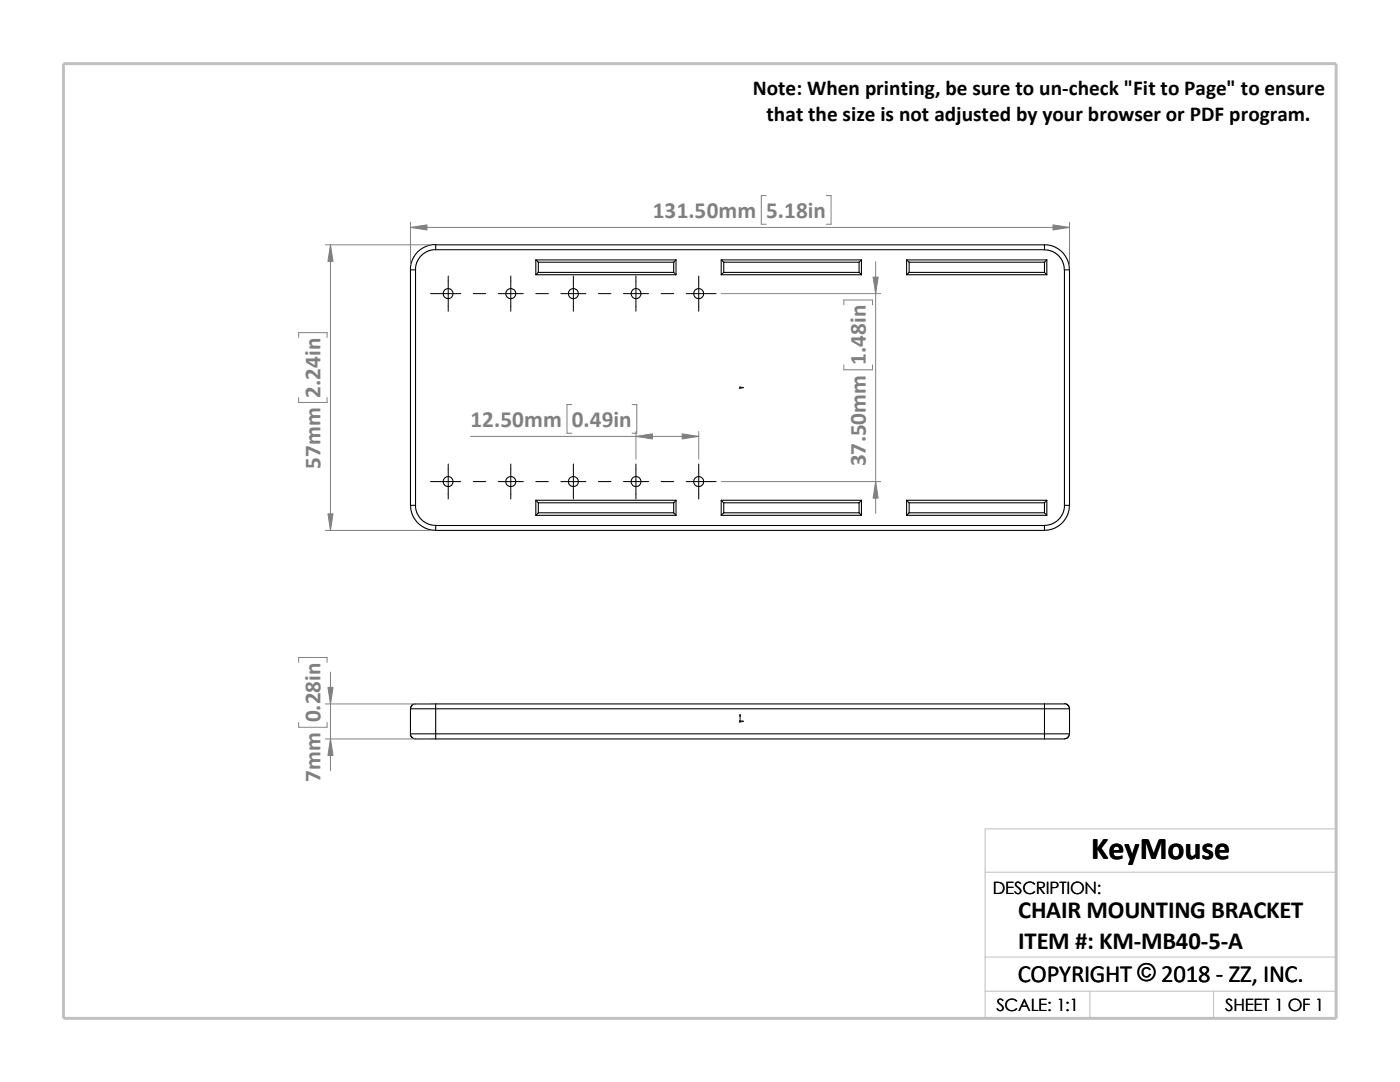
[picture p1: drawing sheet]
<svg xmlns="http://www.w3.org/2000/svg" width="279mm" height="216mm" viewBox="0 0 279 216" stroke-linecap="round" stroke-linejoin="round" font-family="sans-serif">
<path d="M196.6 174h70.1M196.6 197.8h70.1M196.6 191h70.1M217.5 197.8v5.4M242.2 197.8v5.4M26.8 203.2h239.9v-37.8h-70.1v37.8" fill="none" stroke="#c0c0c0" stroke-width=".2"/>
<path d="M12.7 12.7h254v190.5h-254z" fill="none" stroke="#c0c0c0" stroke-width=".59"/>
<g fill="none" stroke="#000" stroke-width=".21">
<path d="M81.9 53.8h1M81.9 53.8v47h1M82.9 53.8v47M87 49.8l-1.5 .2-1.4 1-1 1.4-.2 1.4M87 48.8l-1.8 .3-.9 .4-.9 .7-.8 1-.4 .9-.3 1.7M106.9 51.9l.5 .4M106.9 51.9h28M106.9 54.8h28M106.9 51.9v2.9M107.4 52.3h27.1M107.4 54.4h27.1M107.4 52.3v2.1"/>
<path d="M107.4 54.4l-.5 .4M134.5 54.4l.4 .4M134.5 52.3v2.1M134.9 51.9l-.4 .4M134.9 51.9v2.9M143.9 51.9h28M143.9 54.8h28M143.9 51.9v2.9M143.9 51.9l.5 .4M144.4 52.3v2.1M144.4 52.3h27M144.4 54.4h27"/>
<path d="M144.4 54.4l-.5 .4M171.4 52.3v2.1M171.5 54.4l.4 .4M171.9 51.9l-.5 .4M171.9 51.9v2.9M180.9 51.9l.5 .4M180.9 51.9v2.9M180.9 51.9h28M180.9 54.8h28M181.4 54.4l-.5 .4M181.4 52.3v2.1M181.4 52.3h27"/>
<path d="M181.4 54.4h27M208.4 54.4l.5 .4M208.4 48.9v.9h-121.4M208.4 48.9h.9l1.1 .3 1.1 .7 .7 .6 1 1.7 .2 1.6M208.4 48.9h-121.4v.9M208.4 52.3v2.1M208.4 49.9h.8l.8 .3 1.2 .8 .9 1.2 .3 1.6M208.9 51.9v2.9M208.9 51.9l-.5 .4M212.4 53.8h1v47M212.4 53.8v47h1M106.9 99.8l.5 .5"/>
<path d="M106.9 99.8h28M106.9 99.8v3M134.9 99.8l-.4 .5M134.9 99.8v3M143.9 99.8h28M143.9 99.8v3M143.9 99.8l.5 .5M171.9 99.8l-.5 .5M171.9 99.8v3M180.9 99.8l.5 .5M180.9 99.8h28M180.9 99.8v3"/>
<path d="M208.9 99.8v3M208.9 99.8l-.5 .5M82 100.8v.9l.3 1 .9 1.5 1 .8 .8 .5 2 .3M82.9 100.8l.2 1.4 1 1.5 1.4 .9 1.5 .2M106.9 102.8h28M107.4 100.3v2M107.4 100.3h27.1M107.4 102.3h27.1M107.4 102.3l-.5 .5M134.5 102.3l.4 .5M134.5 100.3v2M143.9 102.8h28"/>
<path d="M144.4 100.3v2M144.4 100.3h27M144.4 102.3h27M144.4 102.3l-.5 .5M171.4 100.3v2M171.5 102.3l.4 .5M180.9 102.8h28M181.4 102.3l-.5 .5M181.4 100.3v2M181.4 100.3h27M181.4 102.3h27M208.4 102.3l.5 .5"/>
<path d="M208.4 104.9v.9h-121.4M208.4 104.9h-121.4v.9M208.4 100.3v2M212.5 100.8l-.3 1.4-.9 1.5-1.5 .9-1.4 .3M213.4 100.8l-.3 1.9-.7 1.2-.7 .7-1.7 1-1.6 .2M81.9 146.4l.1 .6 .6 .4h4.4M81.9 146.4h5.1M87 140.5h-4.4l-.5 .3-.1 .6M87 140.5v.9M87 146.4v1M87 141.4h-5.1v5M87 140.5h121.4"/>
<path d="M87 141.4h121.4M87 141.4v5M87 146.4h121.4M87 147.4h121.4M208.4 141.4h5M208.4 140.5v.9M208.4 140.5h4M208.4 146.4h5M208.4 146.4v1M208.4 141.4v5M212.4 140.4l.7 .3 .3 .7M213.4 141.4v5"/>
<path d="M213.4 146.4l-.1 .6-.6 .4h-4.3"/>
<circle cx="89.4" cy="58.6" r="1"/>
<circle cx="101.9" cy="58.6" r="1.01"/>
<circle cx="114.4" cy="58.6" r="1.01"/>
<circle cx="126.9" cy="58.6" r="1"/>
<circle cx="139.4" cy="58.6" r="1.01"/>
<circle cx="89.4" cy="96.1" r=".99"/>
<circle cx="101.9" cy="96.1" r="1"/>
<circle cx="114.4" cy="96.1" r="1"/>
<circle cx="126.9" cy="96.1" r=".99"/>
<circle cx="139.4" cy="96.1" r="1"/>
</g>
<g fill="#00f" stroke="#00f" stroke-width=".2">
<path d="M148 77.3h.4l-.4 .1z"/>
<path d="M148 143.8l.4 .1-.4 .1z"/>
<path d="M147.7 142.6l.1 .3h-.2z"/>
</g>
<path d="M147.6 77.3h.8M147.6 77.2l.3 .3M147.7 77.3h.1M147.7 77.2v.3M147.8 77.2l-.3 .3M147.6 143.9h.8M147.6 143.8l.3 .3M147.7 142.6v1.5M147.8 143.8l-.3 .3" fill="none" stroke="#00f" stroke-width=".2"/>
<g fill="none" stroke="#000" stroke-width=".2">
<path d="M85.9 58.6h6M89.5 55.1v7M94.4 58.6h2.5M99.4 58.6h5M101.9 55.1v7M106.9 58.6h2.5M111.9 58.6h5M114.4 55.1v7M119.4 58.6h2.5M124.4 58.6h5.1M126.9 55.1v7M132 58.6h2.5"/>
<path d="M136.9 58.6h6M139.4 55.1v7M85.9 96.1h6M89.5 92.6v7M94.4 96.1h2.5M99.4 96.1h5M101.9 92.6v7M106.9 96.1h2.5M111.9 96.1h5M114.4 92.6v7M119.4 96.1h2.5M124.4 96.1h5.1"/>
<path d="M126.9 92.6v7M132 96.1h2.5M136.9 96.1h6M139.4 92.6v7"/>
</g>
<g fill="none" stroke="#808080" stroke-width=".2">
<path d="M152.9 39h-1v5.7h1M164.9 39h1v5.7h-1M64.9 48.9h21M66 48.9v56.9M81.9 44.4v8.4M81.9 45.4h131.5M143.9 58.6h31.9M174.8 52.2v50.2M213.4 44.4v8.4M59.6 67.4v-1h5.7v1M59.6 79.3v1h5.7v-1M168.4 60.8v-.9h5.7v.9"/>
<path d="M168.4 72.8v1h5.7v-1M93.9 87.1h45.5M114.1 80.7h-.9v5.7h.9M126.2 80.7h.9v5.7h-.9M126.9 86.1v5.5M139.4 86.1v5.5M143.9 96.1h31.9M64.9 105.8h21M59.6 132.2v-1h5.7v1M66 134.1v19.7M59.6 144.1v1h5.7v-1M64.9 140.5h21"/>
<path d="M64.9 147.4h21"/>
</g>
<g fill="#808080" stroke="#808080" stroke-width=".2">
<path d="M136.1 86.6l3.3 .5-3.3 .5z"/>
<path d="M126.9 87.1l3.3-.5v1z"/>
<path d="M66 48.9l.5 3.3h-1.1z"/>
<path d="M65.4 102.5h1.1l-.5 3.3z"/>
<path d="M174.8 96.1l.5 3.3h-1.1z"/>
<path d="M174.2 55.3h1.1l-.5 3.3z"/>
<path d="M210.1 44.9l3.3 .5-3.3 .5z"/>
<path d="M81.9 45.4l3.3-.5v1z"/>
<path d="M65.4 137.2h1.1l-.5 3.3z"/>
<path d="M66 147.4l.5 3.3h-1.1z"/>
</g>
<text font-size="6.4" x="217.8" y="171.4">KeyMouse</text>
<g font-size="4.9">
<text x="203.2" y="183.2">CHAIR MOUNTING BRACKET</text>
<text x="203.2" y="189.3">ITEM #: KM-MB40-5-A</text>
<text x="203.1" y="195.9">COPYRIGHT © 2018 - ZZ, INC.</text>
<text x="227" y="195.8">©</text>
</g>
<g font-size="4.6" fill="#808080">
<text x="130.3" y="43.5">131.50mm</text>
<text x="152.9" y="43.5">5.18in</text>
<text x="172.8" y="72.8" transform="rotate(-90 172.8 72.8)">1.48in</text>
<text x="64" y="79.3" transform="rotate(-90 64 79.3)">2.24in</text>
<text x="93.9" y="85.2">12.50mm</text>
<text x="114.1" y="85.2">0.49in</text>
<text x="64" y="93.6" transform="rotate(-90 64 93.6)">57mm</text>
<text x="172.8" y="93" transform="rotate(-90 172.8 93)">37.50mm</text>
<text x="64" y="144.1" transform="rotate(-90 64 144.1)">0.28in</text>
<text x="64" y="156" transform="rotate(-90 64 156)">7mm</text>
</g>
<g font-size="4.2">
<text x="150.2" y="19">Note: When printing, be sure to un-check &quot;Fit to Page&quot; to ensure</text>
<text x="153" y="24.2">that the size is not adjusted by your browser or PDF program.</text>
</g>
<g font-size="3.4">
<text x="198.2" y="178.5">DESCRIPTION:</text>
<text x="198.8" y="201.7">SCALE: 1:1</text>
<text x="244.5" y="201.7">SHEET 1 OF 1</text>
</g>
</svg>
